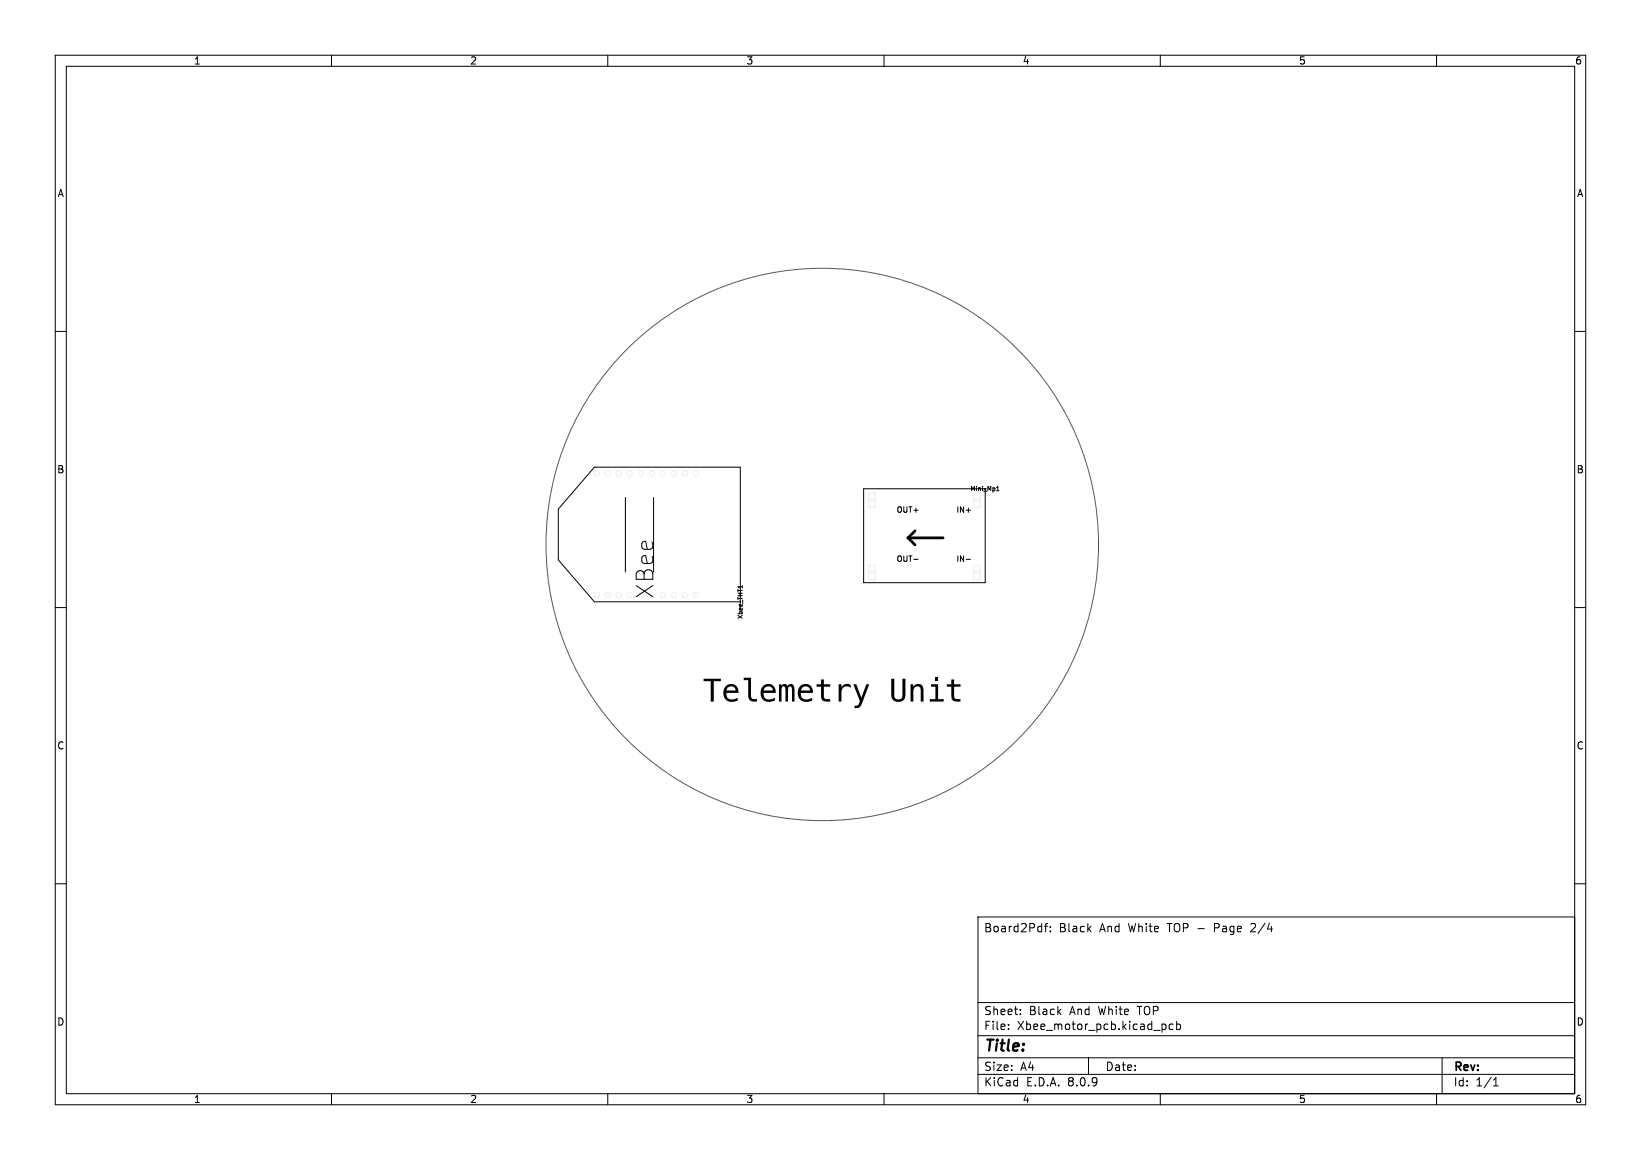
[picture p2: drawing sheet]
<svg xmlns="http://www.w3.org/2000/svg" width="297mm" height="210mm" viewBox="0 0 297 210" stroke-linecap="round" stroke-linejoin="round" font-family="sans-serif">
<g fill="#f0f0f0" stroke="#f0f0f0" stroke-width=".18">
<path d="M176.2 89.2h1.3v1.3h-1.3z"/>
<path d="M176.2 102.3h1.3v1.3h-1.3z"/>
<path d="M176.2 90.6h1.3v1.3h-1.3z"/>
<path d="M176.2 103.7h1.3v1.3h-1.3z"/>
<path d="M157.2 89.2h1.3v1.3h-1.3z"/>
<path d="M157.2 102.3h1.3v1.3h-1.3z"/>
<path d="M157.2 90.6h1.3v1.3h-1.3z"/>
<path d="M157.2 103.7h1.3v1.3h-1.3z"/>
<path d="M107.5 107.2h1v1h-1z"/>
<circle cx="110" cy="107.7" r=".5"/>
<circle cx="112" cy="107.7" r=".5"/>
<circle cx="114" cy="107.7" r=".5"/>
<circle cx="120" cy="107.7" r=".5"/>
<circle cx="122" cy="107.7" r=".5"/>
<circle cx="124" cy="107.7" r=".5"/>
<circle cx="126" cy="107.7" r=".5"/>
<circle cx="126" cy="85.7" r=".5"/>
<circle cx="124" cy="85.7" r=".5"/>
<circle cx="122" cy="85.7" r=".5"/>
<circle cx="120" cy="85.7" r=".5"/>
<circle cx="118" cy="85.7" r=".5"/>
<circle cx="116" cy="85.7" r=".5"/>
<circle cx="114" cy="85.7" r=".5"/>
<circle cx="112" cy="85.7" r=".5"/>
<circle cx="110" cy="85.7" r=".5"/>
<circle cx="108" cy="85.7" r=".5"/>
</g>
<g fill="#fff" stroke="#fff" stroke-width=".18">
<circle cx="176.8" cy="89.9" r=".4"/>
<circle cx="176.8" cy="103" r=".4"/>
<circle cx="176.8" cy="91.3" r=".4"/>
<circle cx="176.8" cy="104.4" r=".4"/>
<circle cx="157.8" cy="89.9" r=".4"/>
<circle cx="157.8" cy="103" r=".4"/>
<circle cx="157.8" cy="91.3" r=".4"/>
<circle cx="157.8" cy="104.4" r=".4"/>
<circle cx="108" cy="107.7" r=".25"/>
<circle cx="110" cy="107.7" r=".25"/>
<circle cx="112" cy="107.7" r=".25"/>
<circle cx="114" cy="107.7" r=".25"/>
<circle cx="120" cy="107.7" r=".25"/>
<circle cx="122" cy="107.7" r=".25"/>
<circle cx="124" cy="107.7" r=".25"/>
<circle cx="126" cy="107.7" r=".25"/>
<circle cx="126" cy="85.7" r=".25"/>
<circle cx="124" cy="85.7" r=".25"/>
<circle cx="122" cy="85.7" r=".25"/>
<circle cx="120" cy="85.7" r=".25"/>
<circle cx="118" cy="85.7" r=".25"/>
<circle cx="116" cy="85.7" r=".25"/>
<circle cx="114" cy="85.7" r=".25"/>
<circle cx="112" cy="85.7" r=".25"/>
<circle cx="110" cy="85.7" r=".25"/>
<circle cx="108" cy="85.7" r=".25"/>
</g>
<g fill="#000">
<path d="M127.3 122.9h3.2v.4h-1.3v3.7h-.6v-3.7h-1.3zM131.3 124.3a1.36 1.36 0 0 1 1.6-.4 1.36 1.36 0 0 1 .8 1.5h-2.2a1.06 1.06 0 0 0 .5 1.1 1.06 1.06 0 0 0 1.2 0l.3-.2v.5a1.65 1.65 0 0 1-1.8 .1 1.65 1.65 0 0 1-.8-1.7l.1-.2h2.2a.84 .84 0 0 0-.9-.7 .84 .84 0 0 0-.8 .7h-.5zM134.6 122.7h1.3v3.4a.48 .48 0 0 0 .5 .5h.6v.4h-.6a.94 .94 0 0 1-1-1.1v-2.8h-.8zM138 124.3a1.36 1.36 0 0 1 1.7-.4 1.36 1.36 0 0 1 .7 1.5h-2.2a1.06 1.06 0 0 0 .5 1.1 1.06 1.06 0 0 0 1.2 0l.4-.2v.5a1.65 1.65 0 0 1-1.9 .1 1.65 1.65 0 0 1-.7-1.7v-.2h2.2a.84 .84 0 0 0-.8-.7 .84 .84 0 0 0-.9 .7h-.5zM141 123.9h.4v.3a.59 .59 0 0 1 .6-.4 .59 .59 0 0 1 .5 .4 .68 .68 0 0 1 .9-.3 .68 .68 0 0 1 .4 .9v2.2h-.5v-2.2a.36 .36 0 0 0-.2-.5 .36 .36 0 0 0-.4 .3l-.1 2.4h-.4l-.1-2.2a.39 .39 0 0 0-.1-.4 .39 .39 0 0 0-.4-.1l-.1 .5-.1 2.2h-.4zM144.8 124.3a1.36 1.36 0 0 1 1.6-.4 1.36 1.36 0 0 1 .7 1.5h-2.2a1.06 1.06 0 0 0 .5 1.1 1.06 1.06 0 0 0 1.2 0l.4-.2v.5a1.65 1.65 0 0 1-1.8 .1 1.65 1.65 0 0 1-.8-1.7v-.2h2.2a.84 .84 0 0 0-.8-.7 .84 .84 0 0 0-.8 .7h-.6zM148.6 123h.5v.9h1.2v.4h-1.2v1.9a.45 .45 0 0 0 .6 .4h.6v.4h-.7a.86 .86 0 0 1-1-1v-1.7h-.8v-.4h.8zM151.8 123.9h.5v.6a1.13 1.13 0 0 1 1.7-.5v.5a.99 .99 0 0 0-1.2-.1 .99 .99 0 0 0-.5 1v1.6h-.5zM154.4 123.9h.6l.9 2.4 .9-2.4h.5l-1.2 3.2a1.19 1.19 0 0 1-1.4 1.1v-.4a.79 .79 0 0 0 .9-.8zM161.3 122.9h.6v2.8a.76 .76 0 0 0 .7 .9 .76 .76 0 0 0 .7-.9v-2.8h.6v2.5a1.33 1.33 0 0 1-1.3 1.7 1.33 1.33 0 0 1-1.3-1.7zM164.8 123.9h.5v.5a.99 .99 0 0 1 1.3-.5 .99 .99 0 0 1 .6 1.2v1.9h-.6v-1.9a.69 .69 0 0 0-.6-.9 .69 .69 0 0 0-.7 .9v1.9h-.5zM168.5 123.9h1.3v2.7h1v.4h-2.5v-.4h1v-2.3h-.8z"/>
<path d="M169.3 122.7h.5v.6h-.5zM172.2 123h.5v.9h1.1v.4h-1.1v1.9a.45 .45 0 0 0 .6 .4h.5v.4h-.6a.86 .86 0 0 1-1-1v-1.7h-.8v-.4h.8z"/>
</g>
<g fill="none" stroke="#000" stroke-width=".18">
<path d="M10 10h277v190h-277zM12 12h273v186h-273zM60 10v2M110 10v2M160 10v2M210 10v2M260 10v2M10 60h2M285 60h2M107.6 84.6h26.4v24.4h-26.4l-6.6-7.6v-9.2zM113.2 90.1v13.5M118.3 90.1v13.5"/>
<path d="M156.3 88.5h22v17h-22zM174.9 92.4h.7M180.4 88.8h.4M180.4 88.3l.2-.2v.7M10 110h2M134.3 106v.5M165.4 101.3h.7M174.9 101.3h.7M285 110h2M10 160h2M177 166h108v32h-108zM189 167.7h.6"/>
<path d="M189.6 167.2l-.4 .2v1.3M190.1 168.6v.1M190.1 167.8v.1M227.2 167.8l-.9 .9h.9M285 160h2M60 198v2M110 198v2M160 198v2M177 194.5h108M177 191.5h108M177 187.5h108M177 181.5h108"/>
<path d="M182.5 186.3v.1M182.5 185.5v.1M184.7 183.6v.1M184.7 182.8v.1M197 191.5v3M210 198v2M210.5 185.4h.2l.3 .3v.6l-.5 .1M212.3 185.5l-.4-.1-.3 .3v.4l.1 .2h.6M213 185.5l.4-.1 .3 .3v.4l-.2 .2h-.5M213 184.9v1.5M260 198v2M261 191.5v6.5"/>
<path d="M270.3 196.6h.9M270.3 195.5l.4-.4v1.5"/>
</g>
<path d="M164.3 97.4l1.3 1.3M164.3 97.4h6.4M165.6 96.1l-1.3 1.3" fill="none" stroke="#000" stroke-width=".5"/>
<circle cx="148.8" cy="98.6" r="50" fill="none" stroke="#575757" stroke-width=".18"/>
<text font-size="4.2" x="118.5" y="108.4" transform="rotate(-90 118.5 108.4)">XBee</text>
<text font-size="2.8" x="178" y="190.9">Title:</text>
<g font-size="2.1">
<text x="178" y="169">Board2Pdf:</text>
<text x="191.7" y="169">Black</text>
<text x="199.1" y="169">And</text>
<text x="204.4" y="169">White</text>
<text x="211.6" y="169">TOP -</text>
<text x="220.3" y="169">Page</text>
<text x="227.1" y="169">2/4</text>
<text x="178" y="184">Sheet:</text>
<text x="186.2" y="184">Black</text>
<text x="193.7" y="184">And</text>
<text x="199" y="184">White</text>
<text x="206.2" y="184">TOP</text>
<text x="178" y="186.7">File:</text>
<text x="184.1" y="186.7">Xbee_motor_pcb.kicad_pcb</text>
<text x="178" y="196.9">KiCad</text>
<text x="178" y="194.1">Size:</text>
<text x="184.7" y="194.1">A4</text>
<text x="185.7" y="196.9">E.D.A.</text>
<text x="193.3" y="196.9">8.0.9</text>
<text x="200" y="194.1">Date:</text>
<text x="263" y="194.3">Rev:</text>
<text x="263" y="196.9">Id:</text>
<text x="267.1" y="196.9">1/1</text>
</g>
<g font-size="1.8">
<text x="35" y="11.9">1</text>
<text x="85" y="11.9">2</text>
<text x="135" y="11.9">3</text>
<text x="185" y="11.9">4</text>
<text x="235" y="11.9">5</text>
<text x="285" y="11.9">6</text>
<text x="10.3" y="35.9">A</text>
<text x="285.4" y="35.9">A</text>
<text x="10.3" y="85.9">B</text>
<text x="285.3" y="85.9">B</text>
<text x="10.3" y="135.9">C</text>
<text x="285.3" y="135.9">C</text>
<text x="10.3" y="185.9">D</text>
<text x="285.3" y="185.9">D</text>
<text x="35" y="199.9">1</text>
<text x="85" y="199.9">2</text>
<text x="135" y="199.9">3</text>
<text x="185" y="199.9">4</text>
<text x="235" y="199.9">5</text>
<text x="285" y="199.9">6</text>
</g>
<g font-size="1.4">
<text x="162.2" y="93">OUT+</text>
<text x="173" y="93">IN+</text>
<text x="162.2" y="101.9">OUT-</text>
<text x="173" y="101.9">IN-</text>
</g>
<g font-size="1.1">
<text x="175.5" y="89.1">Mini_Mp1</text>
<text x="177.9" y="89.1">~</text>
<text x="134.6" y="112.2" transform="rotate(-90 134.6 112.2)">Xbee_THT1</text>
<text x="134.6" y="109.4" transform="rotate(-90 134.6 109.4)">~</text>
</g>
</svg>
